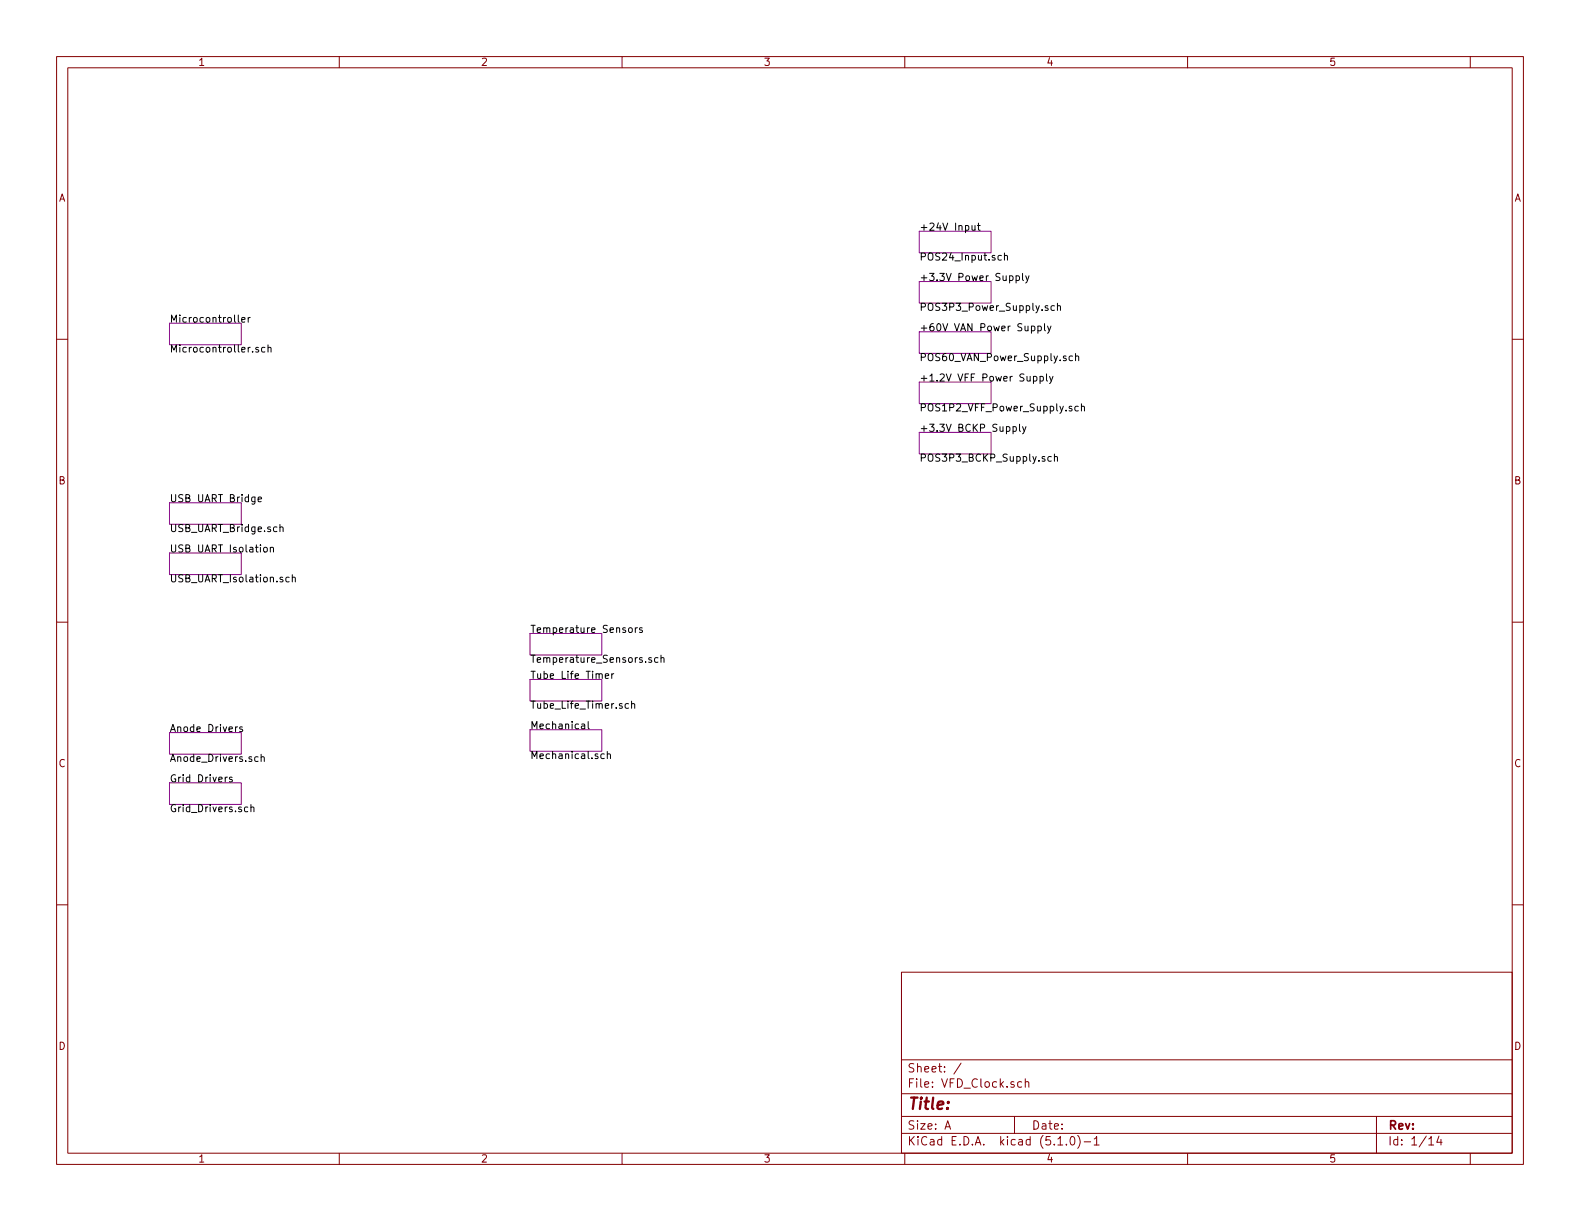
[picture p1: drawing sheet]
<svg xmlns="http://www.w3.org/2000/svg" width="279mm" height="216mm" viewBox="0 0 279 216" stroke-linecap="round" stroke-linejoin="round" font-family="sans-serif">
<g fill="none" stroke="#840000" stroke-width=".18">
<path d="M10 10h259.4v195.9h-259.4zM12 12h255.4v191.9h-255.4zM60 10v2M110 10v2M160 10v2M210 10v2M260 10v2M10 60h2M267.4 60h2M10 110h2M267.4 110h2M10 160h2"/>
<path d="M267.4 160h2M159.4 171.9h108v32h-108zM159.4 197.4h108M159.4 193.4h108M159.4 187.4h108M167.1 199.7l.5-1.5 .5 1.5M167.2 199.2h.8M170 188l-1.3 1.9M179.4 197.4v3M180.7 191.3h-.5l-.2 .2v.6l.2 .2 .5-.1M181.3 191.4l.2-.1h.4v1M181.3 190.8v1.5"/>
<path d="M243.4 197.4v6.5M60 203.9v2M110 203.9v2M159.4 200.4h108M160 203.9v2M187.1 202.5h.8M188.6 202.3v.2M189.4 201.1l.3-.1a.94 .94 0 0 1 0 1.5 .82 .82 0 0 1-.3-1.4zM190.6 200.8a1.71 1.71 0 0 1 0 2.2M191.7 201.9h1.2M193.5 201.4l.4-.4v1.5M193.5 202.5h.9"/>
<path d="M210 203.9v2M252.7 201.4l.4-.4v1.5M252.7 202.5h.8M254.5 200.9l-.4 1.1h.9M254.8 201.5v1M260 203.9v2"/>
</g>
<g fill="none" stroke="#840084" stroke-width=".18">
<path d="M30 57.2h12.7v3.8h-12.7zM162.6 49.8h12.7v3.8h-12.7zM162.6 58.7h12.7v3.8h-12.7zM162.6 40.9h12.7v3.8h-12.7zM162.6 67.6h12.7v3.8h-12.7zM162.6 76.5h12.7v3.8h-12.7zM30 88.9h12.7v3.8h-12.7zM30 97.8h12.7v3.8h-12.7zM93.7 112h12.7v3.8h-12.7zM30 129.5h12.7v3.9h-12.7zM30 138.4h12.7v3.8h-12.7zM93.7 120.1h12.7v3.9h-12.7z"/>
<path d="M93.7 129h12.7v3.8h-12.7z"/>
</g>
<g fill="none" stroke="#000" stroke-width=".18">
<path d="M171.9 39.9v.8h.3l.2-.1M172.4 39.9v.8M172.8 39.9h.5M173 39.4v1.1l.3 .2M42.1 55.7v1.1l.2 .2M42.7 56.5l.6-.1v-.2l-.4-.1-.2 .2 .1 .6h.5M43.9 56.1v.9M44.2 56.1l-.3 .3M177.1 45.2h-.4l-.2 .2 .1 .5h.5M177.6 45.3l.2-.1h.3l.1 .8M177.6 44.7v1.3M179.7 48.8h.3l.3 .2-.1 .6h-.5"/>
<path d="M179.7 48.8v1.2M180.8 48.3v1.1l.2 .2M181.4 48.8l.3 .8M182 48.8l-.4 1.1-.2 .1M182.4 57.7h.4l.2 .2-.1 .5h-.5M183.5 57.7h.4l.2 .2-.1 .5h-.5M183.5 57.7v1.2M184.7 57.2v1.1l.2 .2M185.2 57.7l.3 .8M185.9 57.7l-.5 1.1-.2 .1M186.5 54.1h-.4l-.2 .2 .1 .5h.5M187 54.2l.2-.1h.3v.8"/>
<path d="M187 53.6v1.3M45.7 61.5l-.3-.1-.2 .2 .1 .2 .4 .1v.3h-.5M46.8 61.5l-.3-.1-.2 .2 .1 .6h.4M47.4 61.5l.2-.1 .3 .1v.8M47.4 61v1.3M179.1 75.5l.4-.1 .2 .3-.1 .5h-.5M179.1 75.4v1.3M180.3 75v1.1l.2 .2M180.8 75.4l.3 .9M181.4 75.4l-.4 1.2-.2 .1M182.8 66.6l.3-.1 .3 .3-.2 .5h-.4M183.9 66.6l.4-.1 .2 .3-.1 .5h-.5"/>
<path d="M183.9 66.5v1.3M185.1 66.1v1.1l.1 .2M185.6 66.5l.3 .9M186.2 66.5l-.4 1.2-.2 .1M189.7 63l-.4-.1-.2 .3 .1 .5h.5M190.2 63.1l.2-.2 .3 .1 .1 .8M190.2 62.5v1.3M190.7 71.9l-.4-.1-.2 .3 .1 .5h.5M191.2 72l.2-.2 .3 .1 .1 .8M191.2 71.4v1.3M45.1 87.9l-.1 1.1-.1 .2-.3-.1M45.1 87.9h-.4l-.2 .2 .1 .6h.5"/>
<path d="M45.6 88.3l.7-.1-.1-.3h-.4l-.2 .2 .1 .6h.5M46.7 96.9l.1-.1 .4 .1 .1 .5-.2 .2h-.3l-.1-.1zM47.8 96.9l.2-.1h.3l.1 .8M47.8 96.8v.8M49.5 93.3l.2-.1h.3l.1 .8M49.5 92.7v1.3M185.9 80.8l-.4-.1-.2 .2 .1 .6h.5M186.5 80.8l.1-.1 .3 .1 .1 .8M186.5 80.3v1.3M51.1 102.1h-.3l-.3 .2 .1 .5h.5M51.7 102.2l.2-.1h.3v.8M51.7 101.6v1.3"/>
<path d="M107 119.5l.6-.1v-.2l-.4-.1-.2 .2 .1 .6h.5M108.2 119.1v.9M108.5 119.1l-.3 .3M111.3 111h.3l.2 .2v.4l-.2 .2h-.3l-.1-.2zM112.3 111v.8M112.7 111l-.4 .2M113.6 111h-.3l-.2 .2v.2l.5 .1v.3h-.5M115.2 116.3h-.3l-.2 .2 .1 .1 .4 .2v.3h-.5M116.4 116.3h-.4l-.3 .2 .2 .6h.5M116.9 116.4l.2-.1h.3v.8M116.9 115.8v1.3M40.2 137.4l-.4 .2"/>
<path d="M41 137.5l-.3-.1-.1 .2v.2l.4 .1v.3h-.4M42 128.5l-.2 .1-.1 .2M42.8 128.6l-.3-.1-.1 .2v.2l.4 .1v.3h-.4M45.6 133.9l-.3-.1-.3 .2 .2 .6h.4M46.2 133.9l.2-.1 .3 .1v.7M46.2 133.4v1.2M102.9 128.1h.5v.8M103.4 128.3l-.4 .1-.2 .1 .2 .4 .4-.1M104 127.6v1.1l.2 .2M106.9 133.4l-.4-.1-.3 .2 .2 .6h.5M107.4 133.4l.2-.1 .3 .1v.7M107.4 132.9v1.2"/>
<path d="M111.2 124.5l-.4-.1-.3 .2 .2 .6h.5M111.7 124.5l.2-.1 .3 .1v.7M111.7 124v1.2M43.8 142.7h-.3l-.3 .2 .1 .6h.5M44.4 142.8l.2-.1h.3v.8M44.4 142.3v1.2"/>
</g>
<text font-size="2.8" fill="#840000" x="160.4" y="196.2">Title:</text>
<g font-size="2.1" fill="#840000">
<text x="160.4" y="189.6">Sheet: /</text>
<text x="160.4" y="192.3">File: VFD_Clock.sch</text>
<text x="160.4" y="202.5">KiCad E.D.A. kicad (5.1.0)-1</text>
<text x="160.4" y="199.7">Size: A</text>
<text x="182.4" y="199.7">Date:</text>
<text x="245.4" y="199.7">Rev:</text>
<text x="245.4" y="202.5">Id: 1/14</text>
</g>
<g font-size="1.8" fill="#840000">
<text x="35" y="11.6">1</text>
<text x="85" y="11.6">2</text>
<text x="135" y="11.6">3</text>
<text x="185" y="11.6">4</text>
<text x="235" y="11.6">5</text>
<text x="10.4" y="35.6">A</text>
<text x="267.8" y="35.6">A</text>
<text x="10.4" y="85.6">B</text>
<text x="267.8" y="85.6">B</text>
<text x="10.4" y="135.6">C</text>
<text x="267.8" y="135.6">C</text>
<text x="10.4" y="185.6">D</text>
<text x="267.8" y="185.6">D</text>
<text x="35" y="205.5">1</text>
<text x="85" y="205.5">2</text>
<text x="135" y="205.5">3</text>
<text x="185" y="205.5">4</text>
<text x="235" y="205.5">5</text>
</g>
<g font-size="1.8">
<text x="162.6" y="40.8">+24V Input</text>
<text x="162.6" y="46.1">POS24_Input.sch</text>
<text x="162.6" y="49.7">+3.3V Power Supply</text>
<text x="30" y="57">Microcontroller</text>
<text x="162.6" y="55">POS3P3_Power_Supply.sch</text>
<text x="162.6" y="58.6">+60V VAN Power Supply</text>
<text x="30" y="62.3">Microcontroller.sch</text>
<text x="162.6" y="63.9">POS60_VAN_Power_Supply.sch</text>
<text x="162.6" y="67.5">+1.2V VFF Power Supply</text>
<text x="162.6" y="72.7">POS1P2_VFF_Power_Supply.sch</text>
<text x="162.6" y="76.4">+3.3V BCKP Supply</text>
<text x="162.6" y="81.6">POS3P3_BCKP_Supply.sch</text>
<text x="30" y="88.8">USB UART Bridge</text>
<text x="30" y="94.1">USB_UART_Bridge.sch</text>
<text x="30" y="97.7">USB UART Isolation</text>
<text x="30" y="103">USB_UART_Isolation.sch</text>
<text x="93.7" y="111.9">Temperature Sensors</text>
<text x="93.7" y="117.2">Temperature_Sensors.sch</text>
<text x="93.7" y="120">Tube Life Timer</text>
<text x="93.7" y="125.3">Tube_Life_Timer.sch</text>
<text x="30" y="129.4">Anode Drivers</text>
<text x="93.7" y="128.9">Mechanical</text>
<text x="30" y="134.7">Anode_Drivers.sch</text>
<text x="93.7" y="134.2">Mechanical.sch</text>
<text x="30" y="138.3">Grid Drivers</text>
<text x="30" y="143.6">Grid_Drivers.sch</text>
</g>
</svg>
